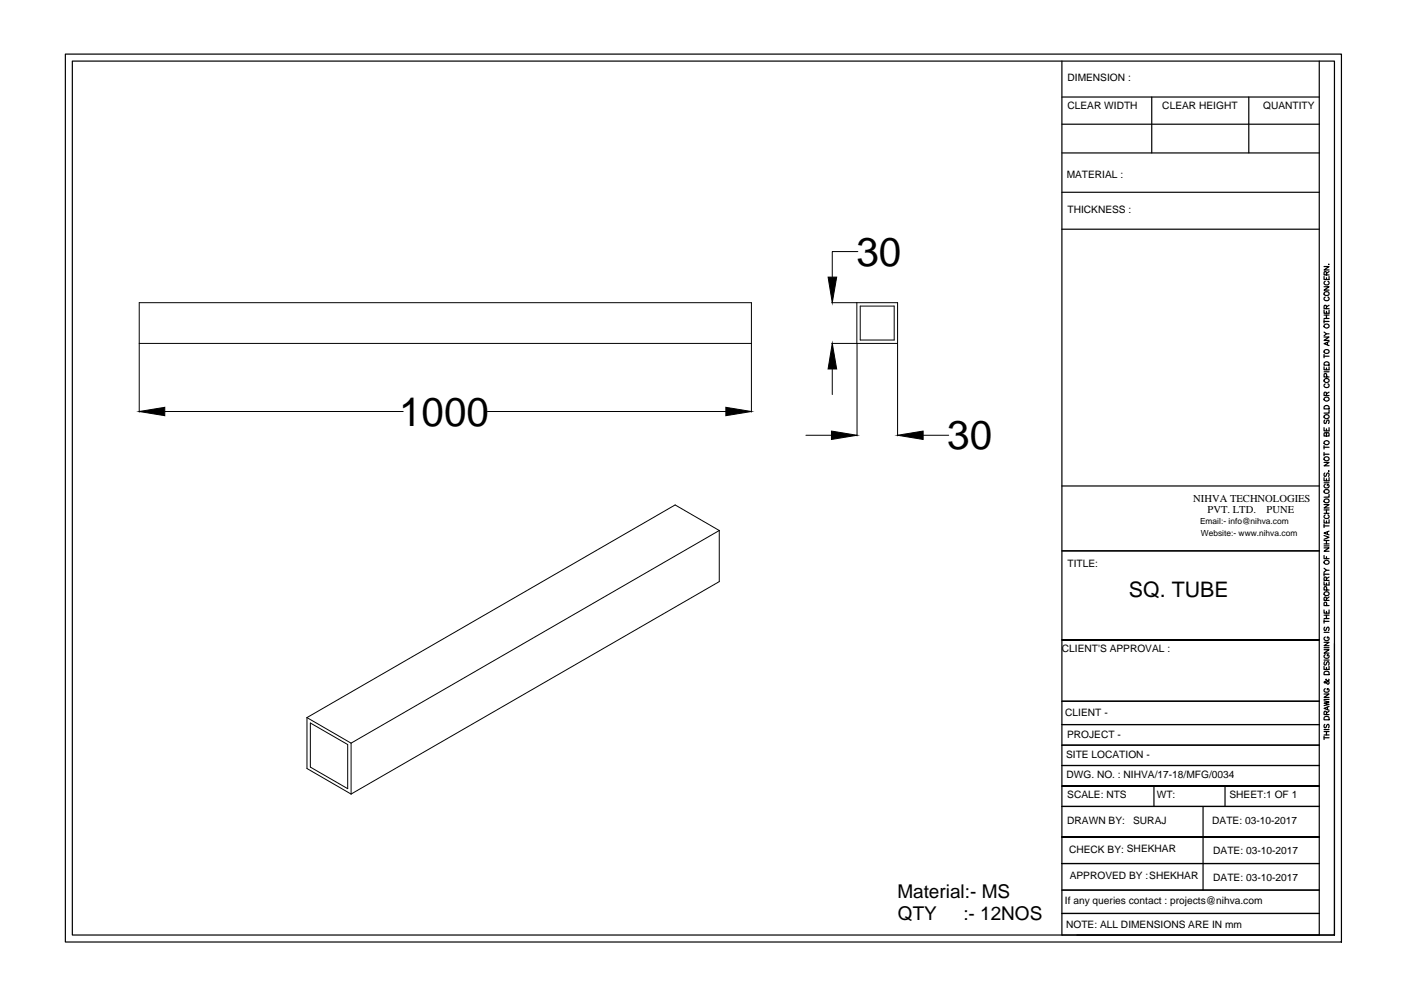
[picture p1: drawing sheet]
<svg xmlns="http://www.w3.org/2000/svg" width="297mm" height="210mm" viewBox="0 0 297 210" stroke-linecap="round" stroke-linejoin="round" font-family="sans-serif">
<!-- layer: 0 -->
<g fill="none" stroke="#000" stroke-width=".25">
<path d="M13.9 11.5h270.5v188.2h-270.5zM15.3 13h267.6v185.2h-267.6zM225.1 13v185.2h54.6v-185.2M225.1 20.6h54.6M225.1 32.4h54.6M225.1 26.3h54.6M244.2 20.6v11.8M264.8 20.6v11.8M225.1 40.8h54.6M225.1 48.6h54.6M280.7 58.6v.7h1.1v-.7M280.7 56.5h1.1l-1.1 .7h1.1"/>
<path d="M281 59.6a.39 .39 0 0 0-.3 .5 .39 .39 0 0 0 .4 .3 .45 .45 0 0 0 .6-.1 .45 .45 0 0 0 0-.6l-.2-.1M281.2 58.3l-.1-.7h-.3l-.1 .7h1.1M281.2 58.9v.4M281.7 56h.1M281.8 57.6l-.6 .4M280.7 77.8v.6h1.1v-.6M280.7 71.5h1.1l-1.1 .7h1.1M280.7 65.7v.7h1.1v-.7M280.7 60.8h1.1l-1.1 .7h1.1M280.7 67.8v.7M280.7 75.1v.8M280.7 78.8h1.1"/>
<path d="M280.7 75.5h1.1M280.7 70.4l.5 .4M280.7 68.2h1.1M280.7 67.5h1.1M280.7 66.8h1.1M280.8 76.9a.58 .58 0 0 1 .7-.2 .58 .58 0 0 1 .3 .7h-1.1zM281 63a.39 .39 0 0 0-.3 .4 .39 .39 0 0 0 .4 .4 .45 .45 0 0 0 .6-.2 .45 .45 0 0 0 0-.6h-.2M281.2 65.4v-.6h-.4l-.1 .6h1.1M281.2 66v.4M281.2 66.8v.7M281.2 78v.4M281.3 79.9l-.1-.6-.4-.1-.1 .7h1.1"/>
<path d="M281.4 72.6v.5M281.8 72.4l-1.1 .5 1.1 .4M281.8 70.8h-.6l-.5 .4M281.8 64.7l-.6 .4M280.7 98h1.1l-1.1 .8h1.1M280.7 90.7v.7h1.1v-.7M280.7 94.5v.7M280.7 95.9v.7M280.7 96.3h1.1M280.7 94.8h1.1M280.8 86.2a.58 .58 0 0 1 .7-.2 .58 .58 0 0 1 .3 .7h-1.1zM280.9 89.1l-.2 .2 .1 .4h.3l.3-.5 .3-.1 .1 .2-.1 .5"/>
<path d="M281 81.4a.39 .39 0 0 0-.3 .5 .39 .39 0 0 0 .4 .3 .45 .45 0 0 0 .6-.2 .45 .45 0 0 0 0-.6h-.2M281.2 92l.2-.3 .3 .1 .1 .2v.5h-1.1l.1-.7h.4v.7M281.2 83.9v-.7h-.4l-.1 .7h1.1M281.2 90.9v.5M281.7 99.8v.1zM281.8 87v.6h-1.1M281.8 83.1l-.6 .4M225.1 116.8h54.6M225.1 103h54.6M280.7 117.8v.6h1.1M280.7 116.2h1.1l-1.1 .7h1.1M280.7 113.5l1.1 .4-1.1 .4"/>
<path d="M280.7 110.2v.7h1.1v-.7M280.7 107h1.1l-1.1 .7h1.1M280.7 101.3v.6h1.1v-.6M280.7 111.1v.7M280.7 115.7h1.1M280.7 115.3h1.1M280.7 114.6h1.1M280.7 111.5h1.1M280.7 108.8h1.1M280.7 108.1h1.1M280.7 102.4h1.1M280.9 100.3l-.2 .2 .1 .4h.3l.3-.5 .3-.1 .1 .2-.1 .5"/>
<path d="M281 109.2a.39 .39 0 0 0-.3 .4 .39 .39 0 0 0 .4 .3 .45 .45 0 0 0 .6-.1 .45 .45 0 0 0 0-.6h-.2M281 102.7a.39 .39 0 0 0-.3 .5 .39 .39 0 0 0 .4 .3 .45 .45 0 0 0 .6-.2 .45 .45 0 0 0 0-.6h-.3v.3M281.2 101.5v.4M281.2 108.1v.7M281.2 110.4v.5M281.2 114.6v.7M281.2 118v.4M281.4 112.8v.5M281.8 112.6l-1.1 .4 1.1 .4M281.8 104.8v.6h-1.1M279.7 135.7h-54.6h54.6M280.7 137.8h1.1l-1.1 .7h1.1"/>
<path d="M280.7 136.2h1.1l-1.1 .7h1.1M280.7 129.3v.7h1.1v-.7M280.7 123.4v.6h1.1v-.6M280.7 121.4v.7M280.7 131.4v.7M280.7 140h1.1M280.7 137.3h1.1M280.7 134.1h1.1M280.7 131.7h1.1M280.7 131.1h1.1M280.7 130.4h1.1M280.7 121.8h1.1"/>
<path d="M280.7 120.5l.5 .4M280.9 133l-.2 .2 .1 .4h.3l.3-.6h.3l.1 .2-.1 .5M281 138.8a.39 .39 0 0 0-.3 .5 .39 .39 0 0 0 .4 .3 .45 .45 0 0 0 .6-.2 .45 .45 0 0 0 0-.5l-.3-.1v.3M281 135a.45 .45 0 0 0-.1 .7 .45 .45 0 0 0 .7 0 .45 .45 0 0 0-.1-.7h-.1v.3M281.2 127.3v-.6l-.3-.1-.2 .2v.5h1.1M281.2 123.1v-.7h-.4l-.1 .7h1.1M281.2 123.6v.4M281.2 129.6v.4M281.2 130.4v.7M281.3 128.4l-.1-.6-.4-.1-.1 .7h1.1M281.3 125.1l-.1-.7h-.4l-.1 .7h1.1M281.8 120.9h-.6l-.5 .4"/>
<path d="M281.8 126.6l-.6 .4M281.8 122.3l-.6 .4M282.9 136.4v61.8h-54.5M225.1 148.7h54.6M225.1 153.6h54.6M225.1 158h54.6M280.7 148.6l1.1 .2-1.1 .3 1.1 .3-1.1 .2M280.7 147.2h1.1l-1.1 .7h1.1M280.7 141.3v.6h1.1v-.6M280.7 156.4h1.1M280.7 156.1v.7M280.7 155.8h1.1"/>
<path d="M280.7 155.1h1.1M280.7 154.7h1.1M280.7 148.3h1.1M280.8 152.1a.62 .62 0 0 1 1 .1v.4h-1.1zM280.8 142.5a.62 .62 0 0 1 1 .2v.3h-1.1zM280.9 153.6l-.2 .2 .1 .4h.3l.2-.4 .4-.2 .1 .2-.1 .5M280.9 140.3l-.2 .2 .1 .4h.3l.3-.6h.3l.1 .2-.1 .5M281 146a.39 .39 0 0 0-.3 .5 .39 .39 0 0 0 .4 .3h.3a.38 .38 0 0 0 .4-.4 .38 .38 0 0 0-.4-.4v.3M281.2 144l-.1 .1a.62 .62 0 0 1 .6 .9l-.2 .1-.5-.6-.3 .2 .2 .1 .2-.1 .6-.3v-.4M281.2 151.5l-.1-.7h-.3l-.1 .7h1.1M281.2 141.5v.4M281.2 155.1v.7"/>
<path d="M281.4 149.9v.6M281.8 149.8l-1.1 .4 1.1 .4M281.8 150.8l-.6 .4M225.1 162.3h54.6M225.1 171h54.6M225.1 177.5h54.6M244.7 166.7v4.3M255.1 171v17.7M259.7 166.7v4.3M279.7 166.7h-54.6h54.6M279.7 177.5h-54.6h54.6M225.1 188.7h54.6"/>
<path d="M225.1 193.7h54.6M279.7 183.1h-54.6h54.6"/>
<circle cx="281.2" cy="62.3" r=".49"/>
<circle cx="281.2" cy="74.5" r=".49"/>
<circle cx="281.2" cy="69.1" r=".49"/>
<circle cx="281.2" cy="97.3" r=".49"/>
<circle cx="281.2" cy="84.6" r=".49"/>
<circle cx="281.2" cy="93.9" r=".49"/>
<circle cx="281.2" cy="88.3" r=".49"/>
<circle cx="281.2" cy="80.7" r=".49"/>
<circle cx="281.2" cy="106.2" r=".49"/>
<circle cx="281.2" cy="104.2" r=".49"/>
<circle cx="281.2" cy="119.2" r=".48"/>
<circle cx="281.2" cy="125.9" r=".49"/>
</g>
<g fill="none" stroke="#000" stroke-width=".21">
<path d="M181.9 53.3h-5.4v5.5M29.5 72.8h129.8M176.3 64.2h14v28.2M176.3 72.8h14M176.5 78.2v5.5M181.7 64.2v8.6M181.7 72.9v19.5M182.4 64.9h7.2v7.2h-7.2zM29.5 87.4v-23.2h129.8v23.2M34.9 87.2h50.6M103.3 87.2h50.6M170.9 92.3h5.4"/>
<path d="M195.7 92.3h5.4M152.5 112.5l-9.4-5.4-78 45M152.5 112.5l-78.1 45.1M152.5 112.5v10.8l-78.1 45.1M65.1 152.1l9.3 5.5M65.1 152.1v10.8l9.3 5.5M65.8 153.3l7.9 4.6v9.3l-7.9-4.6zM74.4 157.6v10.8"/>
</g>
<path d="M175.6 58.8h1.8l-.9 5.4zM176.5 72.8l.9 5.4h-1.8zM29.5 87.2l5.4-.8v1.7zM153.9 86.4l5.4 .8-5.4 .9zM176.3 91.4l5.4 .9-5.4 .9zM190.3 92.3l5.4-.9v1.8z" fill="#000" stroke="#000" stroke-width=".21"/>
<g font-size="8.6">
<text x="181.6" y="56.4">30</text>
<text x="84.6" y="90.3">1000</text>
<text x="200.8" y="95.3">30</text>
</g>
<text font-size="4.5" x="239.4" y="126.6">SQ. TUBE</text>
<g font-size="4">
<text x="190.3" y="190.5">Material:- MS</text>
<text x="190.4" y="195.2">QTY</text>
<text x="204.2" y="195.2">:- 12NOS</text>
</g>
<g font-size="2.2">
<text x="226.3" y="17.3">DIMENSION :</text>
<text x="226.3" y="23.2">CLEAR WIDTH</text>
<text x="246.4" y="23.2">CLEAR HEIGHT</text>
<text x="267.8" y="23.2">QUANTITY</text>
<text x="226.2" y="37.8">MATERIAL :</text>
<text x="226.3" y="45.2">THICKNESS :</text>
<text x="253" y="106.5">NIHVA TECHNOLOGIES</text>
<text x="256" y="108.8">PVT. LTD.</text>
<text x="268.6" y="108.8">PUNE</text>
<text x="226.3" y="120.3">TITLE:</text>
<text x="225.1" y="138.3">CLIENT'S APPROVAL :</text>
<text x="225.9" y="151.8">CLIENT -</text>
<text x="226" y="160.7">SITE LOCATION -</text>
<text x="226.2" y="156.4">PROJECT -</text>
<text x="226.1" y="165">DWG. NO. : NIHVA/17-18/MFG/0034</text>
<text x="226.3" y="169.2">SCALE: NTS</text>
<text x="245.3" y="169.1">WT:</text>
<text x="260.7" y="169.2">SHEET:1 OF 1</text>
<text x="226.3" y="174.7">DRAWN BY:</text>
<text x="240.3" y="174.8">SURAJ</text>
<text x="257" y="174.7">DATE: 03-10-2017</text>
<text x="226.7" y="180.8">CHECK BY: SHEKHAR</text>
<text x="257.2" y="181">DATE: 03-10-2017</text>
<text x="225.8" y="191.7">If any queries contact : projects@nihva.com</text>
<text x="226.8" y="186.4">APPROVED BY :SHEKHAR</text>
<text x="257.2" y="186.7">DATE: 03-10-2017</text>
<text x="226" y="196.8">NOTE: ALL DIMENSIONS ARE IN mm</text>
</g>
<g font-size="1.8">
<text x="254.4" y="111">Email:- info@nihva.com</text>
<text x="254.6" y="113.6">Website:- www.nihva.com</text>
</g>
</svg>
